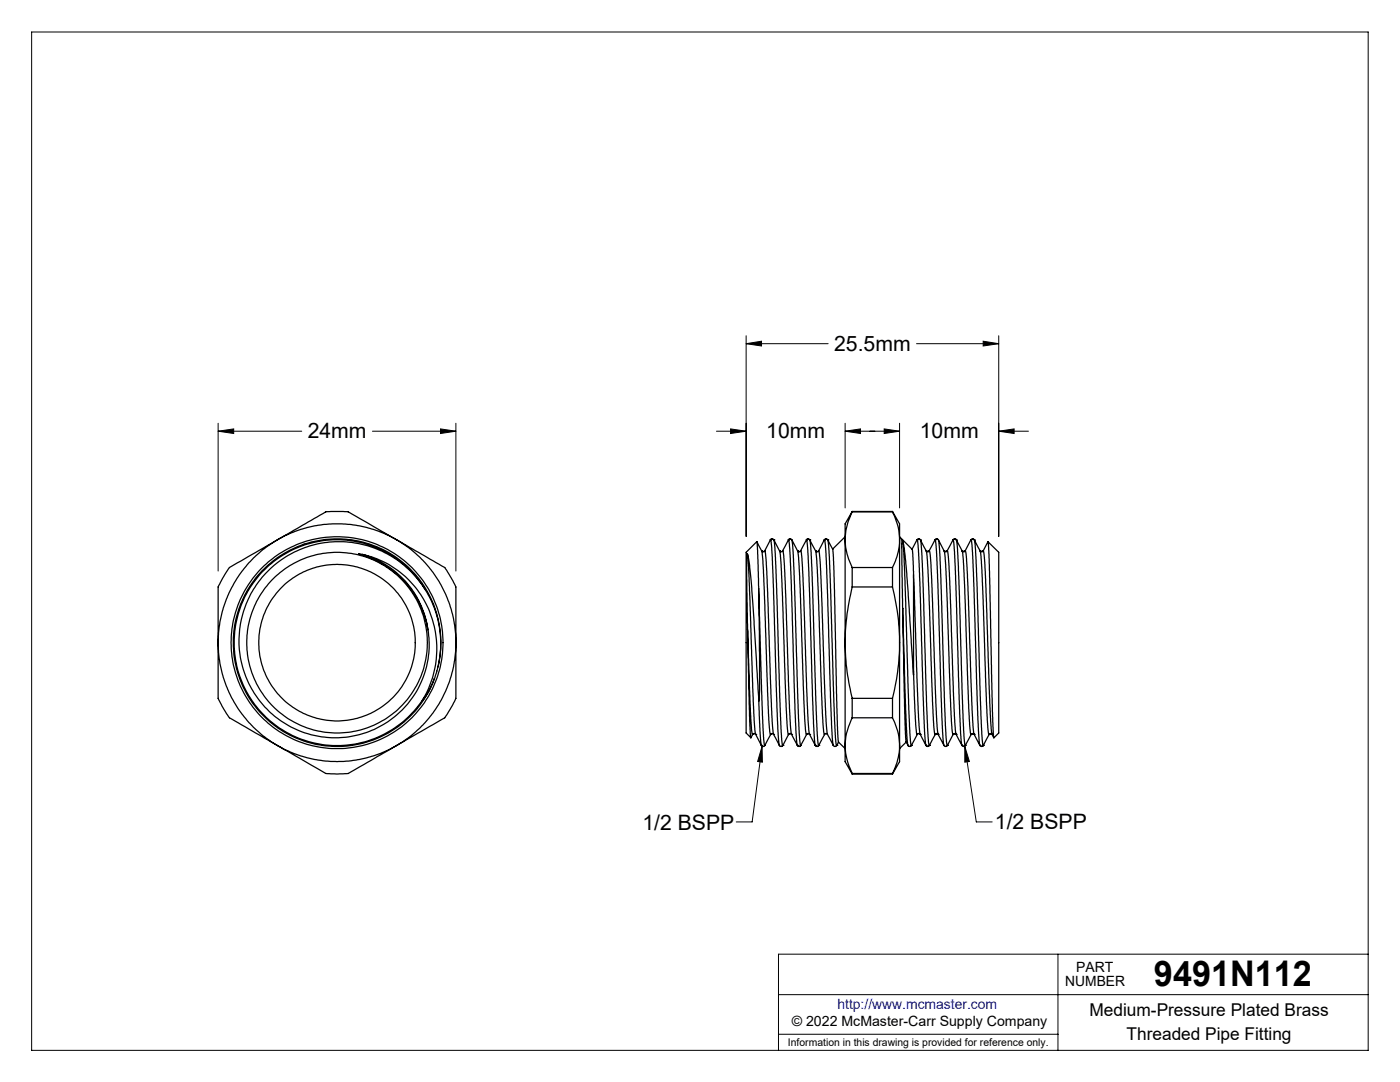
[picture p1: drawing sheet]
<svg xmlns="http://www.w3.org/2000/svg" width="279mm" height="216mm" viewBox="0 0 279 216" stroke-linecap="round" stroke-linejoin="round" font-family="sans-serif">
<g fill="none" stroke="#000" stroke-width=".2">
<path d="M6.3 6.4h266.7v203.2h-266.7zM148.9 68.6l3.1-.5v.9zM148.9 67v40M148.9 68.6h16.4M182.9 68.6h16.4M196.2 68.1l3.1 .5-3.1 .4zM199.3 67v40M43.5 86l3.1-.4v.9zM43.5 84.5v29.4M43.5 86h16.7M74.3 86h16.7M87.9 85.6l3.1 .4-3.1 .5z"/>
<path d="M91 84.5v29.4M143 86h5.9M145.8 85.6l3.1 .4-3.1 .5zM168.7 86l3-.4v.9zM168.7 86h10.8M168.7 84.5v16.9M176.5 85.6l3 .4-3 .5zM179.5 84.5v16.9M199.3 86l3.1-.4v.9zM199.3 86h5.9M152.1 148.9l.1 3.2-1-.2zM152.1 148.9l-2 15.1h-3.2"/>
<path d="M192.5 148.9l1 3-1 .2zM192.5 148.9l2.3 15.1h3.2M155.4 198.5h117.6M211.1 190.4v19.2M273 190.4h-117.6v19.2M155.4 206.4h55.7"/>
</g>
<g fill="#000">
<path d="M43.5 86l3.1-.4v.9zM87.9 85.6l3.1 .4-3.1 .5zM148.9 68.6l3.1-.5v.9zM196.2 68.1l3.1 .5-3.1 .4zM145.8 85.6l3.1 .4-3.1 .5zM168.7 86l3-.4v.9zM199.3 86l3.1-.4v.9zM176.5 85.6l3 .4-3 .5z"/>
<path d="M192.5 148.9l1 3-1 .2zM152.1 148.9l.1 3.2-1-.2z"/>
</g>
<g fill="none" stroke="#000" stroke-width=".25">
<path d="M55.4 107.7l7.9-4.5a4.6 4.6 0 0 1 3.8-1.1h1.4a2.57 2.57 0 0 1 1.8 .5l8.8 5.1M55.4 107.7l.3-.2a23.8 23.8 0 0 1 23.4 .2M55.4 107.7l-8.8 5.1a3.2 3.2 0 0 0-1.6 1.6l-1 1.8a3.1 3.1 0 0 0-.5 2.4v9.6M55.4 107.7l-.8 .5a23.8 23.8 0 0 0-11.1 20M60.7 108.6l-.1 .1M72.3 110.6h-.7a18.7 18.7 0 0 1 13.2 23.6 18.7 18.7 0 0 1-24.4 11.9 19.7 19.7 0 0 1-12.1-23.1 19.7 19.7 0 0 1 21.4-14.8 20.3 20.3 0 0 1 16.9 27.3M72.3 110.6a19.3 19.3 0 0 1 12.3 28.6M72.3 110.6a18.2 18.2 0 0 1 13.1 15M79.1 107.7l7.9 4.6a4.7 4.7 0 0 1 2.9 2.7l.6 1.2a3.1 3.1 0 0 1 .5 2.4v9.6M79.1 107.7l.3 .1a23.8 23.8 0 0 1 11.6 20.4M84.7 117.4a20.5 20.5 0 0 0-30.7-4.8 20.5 20.5 0 0 0-.2 31.1 20.5 20.5 0 0 0 30.8-4.5M149.2 110.6l.4 2 .4 4.8 1.4 21.8"/>
<path d="M149.2 110.6l-.1-.1-.1 .4 .2 14.8M149.2 110.6l.4 6.5 .8 25.2 .4 4.2M151.1 108.1l.9 1.8M151.4 117.5l.2 12.7-.1 9.7-.1-.7M151.4 117.5l-.2-7.7-.2-1.7-2.1 2.1v36.1l1 .9M151.4 117.5l.8 25.2 .2 4.8 .2 1.2M152 109.9h.1M152 109.9l.3 2 .2 6 .9 24.4 .2 3.6 .2 .6M152.6 109.9l-.2 .2-.4-.1M152.6 109.9l.2 .6 .2 3.5 1 27 .4 5.5M153.7 107.7l.3-.2 .3 .1 .1 .1M153.7 107.7l-1.1 2.2"/>
<path d="M153.7 107.7h.1M153.7 107.7l.2 .5 .2 3 .9 30 .3 5.4 .2 2.1M154.4 107.7l1.2 2.2M154.4 107.7h.1M154.4 107.7l.3 2.8 .3 6 .9 28.9 .2 2.9 .1 .4M155.6 109.9h.1M155.6 109.9l.2 1.8 .3 4.7 .8 24.6 .2 4.3 .3 1.2M156.2 109.9l-.2 .2-.4-.1M156.2 109.9l.2 1 .2 3.4 1 27.1 .4 5.1M157.3 107.7l.3-.2 .4 .2M157.3 107.7l-1.1 2.2M157.3 107.7h.1"/>
<path d="M157.3 107.7l.3 .9 .1 2.8 .9 30.1 .3 5.9 .2 1.3M158 107.7l1.2 2.2M158 107.7l.5 6.1 .8 29.5 .3 4.4 .2 1M159.2 109.9h.1M159.2 109.9l.2 1.4 .3 6.2 .8 24.5 .2 3.5 .3 1M159.8 109.9l-.2 .2-.4-.1M159.8 109.9l.3 1.5 .2 3.9 .8 24.6 .3 5.7 .2 .9M160.9 107.7l.2-.2h.3l.2 .2M160.9 107.7l-1.1 2.2M160.9 107.7h.1M160.9 107.7l.3 2 .2 4.5 .7 24.6 .3 7 .3 2.9M161.6 107.7l1.2 2.2"/>
<path d="M161.6 107.7h.1M161.6 107.7l.3 2.5 .2 4 .8 29.3 .3 4.3 .2 .9M162.8 109.9h.1M162.8 109.9l.2 2 .3 6 .8 24.4 .3 3.6 .2 .6M163.4 109.9l-.2 .2-.4-.1M163.4 109.9l.1 .6 .3 3.5 .9 27 .4 5.5M164.5 107.7l.2-.2 .4 .1 .1 .1M164.5 107.7l-1.1 2.2M164.5 107.7h.1M164.5 107.7l.2 1.2 .2 3 .9 28.2 .3 7.1 .2 1.5M165.2 107.7l1 1.9 .1 1.6 .7 30 .3 6.9M165.2 107.7h.1"/>
<path d="M165.2 107.7l.5 6.8 .8 29.4 .3 4.1 .2 .7M168.7 107.7a12.6 12.6 0 0 0 1.4 5.5M168.7 107.7v20.5M168.7 107.1l-2.5 2.5M170.1 117.1l-1 5.3-.4 5.8M170.1 113.2v3.9M170.1 102.1l-.9 2.2-.4 1.6-.1 1.8M170.1 102.1h.1M170.1 102.1l-1.4 2.4v3.2M170.1 102.1h8M170.1 117.1h8M170.1 113.2h8"/>
<path d="M178.1 117.1a44.4 44.4 0 0 1 1.4 11.1M178.1 113.2v3.9M178.1 102.1l1.1 3.1 .3 2.5M178.1 102.1h.1M178.1 102.1l1.4 2.4v3.2M179.5 107.7l-.3 2.5-.5 1.7-.6 1.3M179.5 107.7v20.5M179.5 107.1l2.6 2.5v.5l.2 3.9v20.7l-1.3-20.2-.5-4.7-.3-2M180.2 107.8l-.2-.1 .2 13.7M180.2 107.8l.4 8.1 .9 29.1 .2 2.8 .2 .9M182.3 114.7l.9 26.9 .5 4.9M183 107.7l-1 1.9"/>
<path d="M183 107.7h.1M183 107.7l.2 1.1 .2 3.7 .9 29.3 .2 4.7 .3 2.2M183.3 107.5l-.3 .2M183.3 107.5h.1M183.4 107.5l.3 .2M183.7 107.7l1.2 2.2M183.7 107.7h.1M183.7 107.7l.3 2.7 .2 4.8 .9 30 .2 2.7 .2 .8M184.9 109.9h.1M184.9 109.9l.4 5.4 .9 26.9 .2 3.4 .3 .9M185.4 109.9l-.1 .2-.4-.1M185.4 109.9l.2 .7 .2 2.1 1 27.6 .4 6.2"/>
<path d="M186.6 107.7l.2-.2h.3l.2 .2M186.6 107.7l-1.2 2.2M186.6 107.7h.1M186.6 107.7l.2 .8 .2 2.8 1 31.8 .4 5.6M187.3 107.7l1.1 2.2M187.3 107.7l.2 2.2 .3 5.6 .9 29.2 .2 3.3 .2 .7M188.4 109.9h.1M188.4 109.9l.2 1.3 .3 5.2 .9 26.2 .2 2.8 .2 1.1M189 109.9l-.2 .2-.3-.1M189 109.9l.2 .8 .3 3.6 .8 24.5 .2 5.3 .3 2.4M190.2 107.7l.2-.2h.3l.2 .2M190.2 107.7l-1.2 2.2"/>
<path d="M190.2 107.7l.2 1 .2 4.3 .9 29.4 .3 4.9 .2 1.4M190.9 107.7l1.1 2.2M190.9 107.7h.1M190.9 107.7l.2 1.8 .3 6.3 .8 27.5 .2 4 .3 1.4M192 109.9h.1M192 109.9l.3 1.9 .2 5.7 .8 23.8 .3 4.1 .2 1.1M192.6 109.9l-.2 .2-.4-.1M192.6 109.9l.3 1.2 .2 3.5 .9 27 .4 4.9M193.7 107.7l.3-.2h.2l.3 .2M193.7 107.7l-1.1 2.2M193.7 107.7h.1M193.7 107.7l.3 1.1 .2 2.9 .9 31.1 .4 5.9"/>
<path d="M194.5 107.7l1.1 2.2M194.5 107.7h.1M194.5 107.7l.4 5.6 .9 29.4 .2 4.8 .3 1.2M195.6 109.9h.1M195.6 109.9l.4 5.4 1 26.9 .2 3.4 .2 .9M196.2 109.9l-.2 .2-.4-.1M197.2 108.1l-1 1.8 .2 1 .2 3.2 .9 26.2 .5 6.2M197.2 108.1l2.1 2.1v36.1l-.9 .9-.4-5.3-.5-27.8zM43.5 128.2v9.3a4.6 4.6 0 0 0 1 3.7l.3 .6a4.4 4.4 0 0 0 2.7 2.4l7.9 4.6M43.5 128.2l.1 1.6a23.7 23.7 0 0 0 11.8 19M86.6 135.5a16 16 0 0 1-2.3 4.4l.3-.7M87.4 133.1a20.7 20.7 0 0 0-24.1-25.1 20.7 20.7 0 0 0-12.9 32.3 20.7 20.7 0 0 0 34.8-1.6l1.4-3.2"/>
<path d="M91 128.2v9.3a5.4 5.4 0 0 1-1.1 4 5 5 0 0 1-2.7 2.6l-8.1 4.7M91 128.2l-.1 2.3a23.7 23.7 0 0 1-11.8 18.3M149.2 125.7l.4 17.2 .3 4.3M149.2 125.7l.6 16.3 .2 3.5 .2 1M151.4 139.2l.3 6.7 .2 2.8M168.7 128.2a45.7 45.7 0 0 0 1.4 11.1M168.7 128.2v20.6M170.1 139.3v3.9M170.1 139.3h8M178.1 139.3v3.9M179.5 128.2a45.1 45.1 0 0 1-1.4 11.1M179.5 128.2v20.6"/>
<path d="M180.2 121.4l.5 24.3 .1 2.2 .4 .8M180.2 121.4l.5 20.2 .3 5.8 .2 1.3M182.3 133.8l.4 9.6 .2 2.7 .2 .4M55.4 148.8l8.8 5.1a3 3 0 0 0 2.2 .5h1.4a4.2 4.2 0 0 0 3.5-1.1l7.8-4.5M55.4 148.8l.3 .1a23.6 23.6 0 0 0 23.4-.1M150.2 146.5l.2-.1 .4 .1M150.2 146.5l-.3 .7M150.8 146.5l1.1 2.2M150.8 146.5h.1M151.9 148.7l.3 .2h.2l.2-.2M151.9 148.7h.1M153.8 146.5l-1.2 2.2"/>
<path d="M153.8 146.5l.2-.1 .4 .1M154.4 146.5l1.1 2.2M154.4 146.5h.1M155.5 148.7l.3 .2h.2l.2-.2M156.2 148.7h.1M157.4 146.5l-1.2 2.2M157.4 146.5l.2-.1 .4 .1M158 146.5l1.1 2.2M158 146.5h.1M159.1 148.7l.2 .2h.4l.1-.2M159.1 148.7h.1M161 146.5l-1.2 2.2"/>
<path d="M161 146.5l.1-.1 .5 .1M161.6 146.5l1.1 2.2M161.6 146.5h.1M162.7 148.7l.2 .2h.3l.2-.2M162.7 148.7h.1M163.4 148.7h.1M164.6 146.5l-1.2 2.2M164.6 146.5l.1-.1 .4 .1M165.1 146.5l1.2 2.2M166.3 148.7l.2 .2h.4l.1-.2M167 148.7h.1M167.3 148.1l1.4 1.3"/>
<path d="M167.4 148.1l-.4 .6M168.7 148.8l.1 1.5 .3 1.4 1 2.6M168.7 148.8v3.2l1.4 2.4M170.1 143.2l-1.2 3.1-.2 2.5M170.1 154.3v.1M170.1 154.4h8M170.1 143.2h8M170.1 154.3h8M178.1 143.2l1 2.6 .3 1.1 .1 1.9M178.1 154.3v.1M179.5 148.8v1.4l-.4 1.7-1 2.4M179.5 148.8v3.2l-1.4 2.4"/>
<path d="M180.9 148.1l-1.4 1.3M181.2 148.7l.3 .2M181.5 148.9h.1M181.9 148.7l-.3 .2M181.9 148.7h.1M183.1 146.5l-1.2 2.2M183.1 146.5l.1-.1 .5 .1M183.7 146.5l1.1 2.2M183.7 146.5h.1M184.8 148.7l.2 .2h.3l.2-.2M184.8 148.7h.1M185.5 148.7h.1"/>
<path d="M186.7 146.5l-1.2 2.2M186.7 146.5l.1-.1 .4 .1M186.7 146.5h.1M187.2 146.5l1.2 2.2M187.2 146.5h.1M188.4 148.7l.2 .2h.3l.2-.2M189.1 148.7h.1M190.2 146.5l-1.1 2.2M190.2 146.5l.2-.1 .4 .1M190.2 146.5h.1M190.8 146.5l1.2 2.2M190.8 146.5h.1"/>
<path d="M192 148.7l.2 .2h.3l.2-.2M192 148.7h.1M192.7 148.7h.1M193.8 146.5l-1.1 2.2M193.8 146.5l.2-.1 .4 .1M193.8 146.5h.1M194.4 146.5l1.1 2.2M194.4 146.5h.1M195.5 148.7l.3 .2h.2l.3-.2M195.5 148.7h.1M196.3 148.7h.1M197.4 146.5l-1.1 2.2"/>
<path d="M197.4 146.5l.2-.1 .4 .1M197.4 146.5h.1M198 146.5h.1M198 146.5l.3 .7"/>
<circle cx="67.3" cy="128.2" r="15.6"/>
<circle cx="67.3" cy="128.2" r="21.1"/>
<circle cx="67.3" cy="128.2" r="18"/>
</g>
<text font-size="7.1" x="230.3" y="196.8">9491N112</text>
<g font-size="4.2">
<text x="166.5" y="70">25.5mm</text>
<text x="61.4" y="87.4">24mm</text>
<text x="152.9" y="87.4">10mm</text>
<text x="183.6" y="87.4">10mm</text>
<text x="128.2" y="165.5">1/2 BSPP</text>
<text x="198.6" y="165.5">1/2 BSPP</text>
</g>
<g font-size="3.5">
<text x="217.4" y="202.8">Medium-Pressure Plated Brass</text>
<text x="224.8" y="207.5">Threaded Pipe Fitting</text>
</g>
<g font-size="2.8">
<text x="212.6" y="196.8">NUMBER</text>
<text x="214.8" y="194">PART</text>
<text x="158" y="204.8">© 2022 McMaster-Carr Supply Company</text>
</g>
<text font-size="2.8" fill="#00f" x="167.1" y="201.4">http://www.mcmaster.com</text>
<text font-size="2.1" x="157.3" y="208.6">Information in this drawing is provided for reference only.</text>
</svg>
